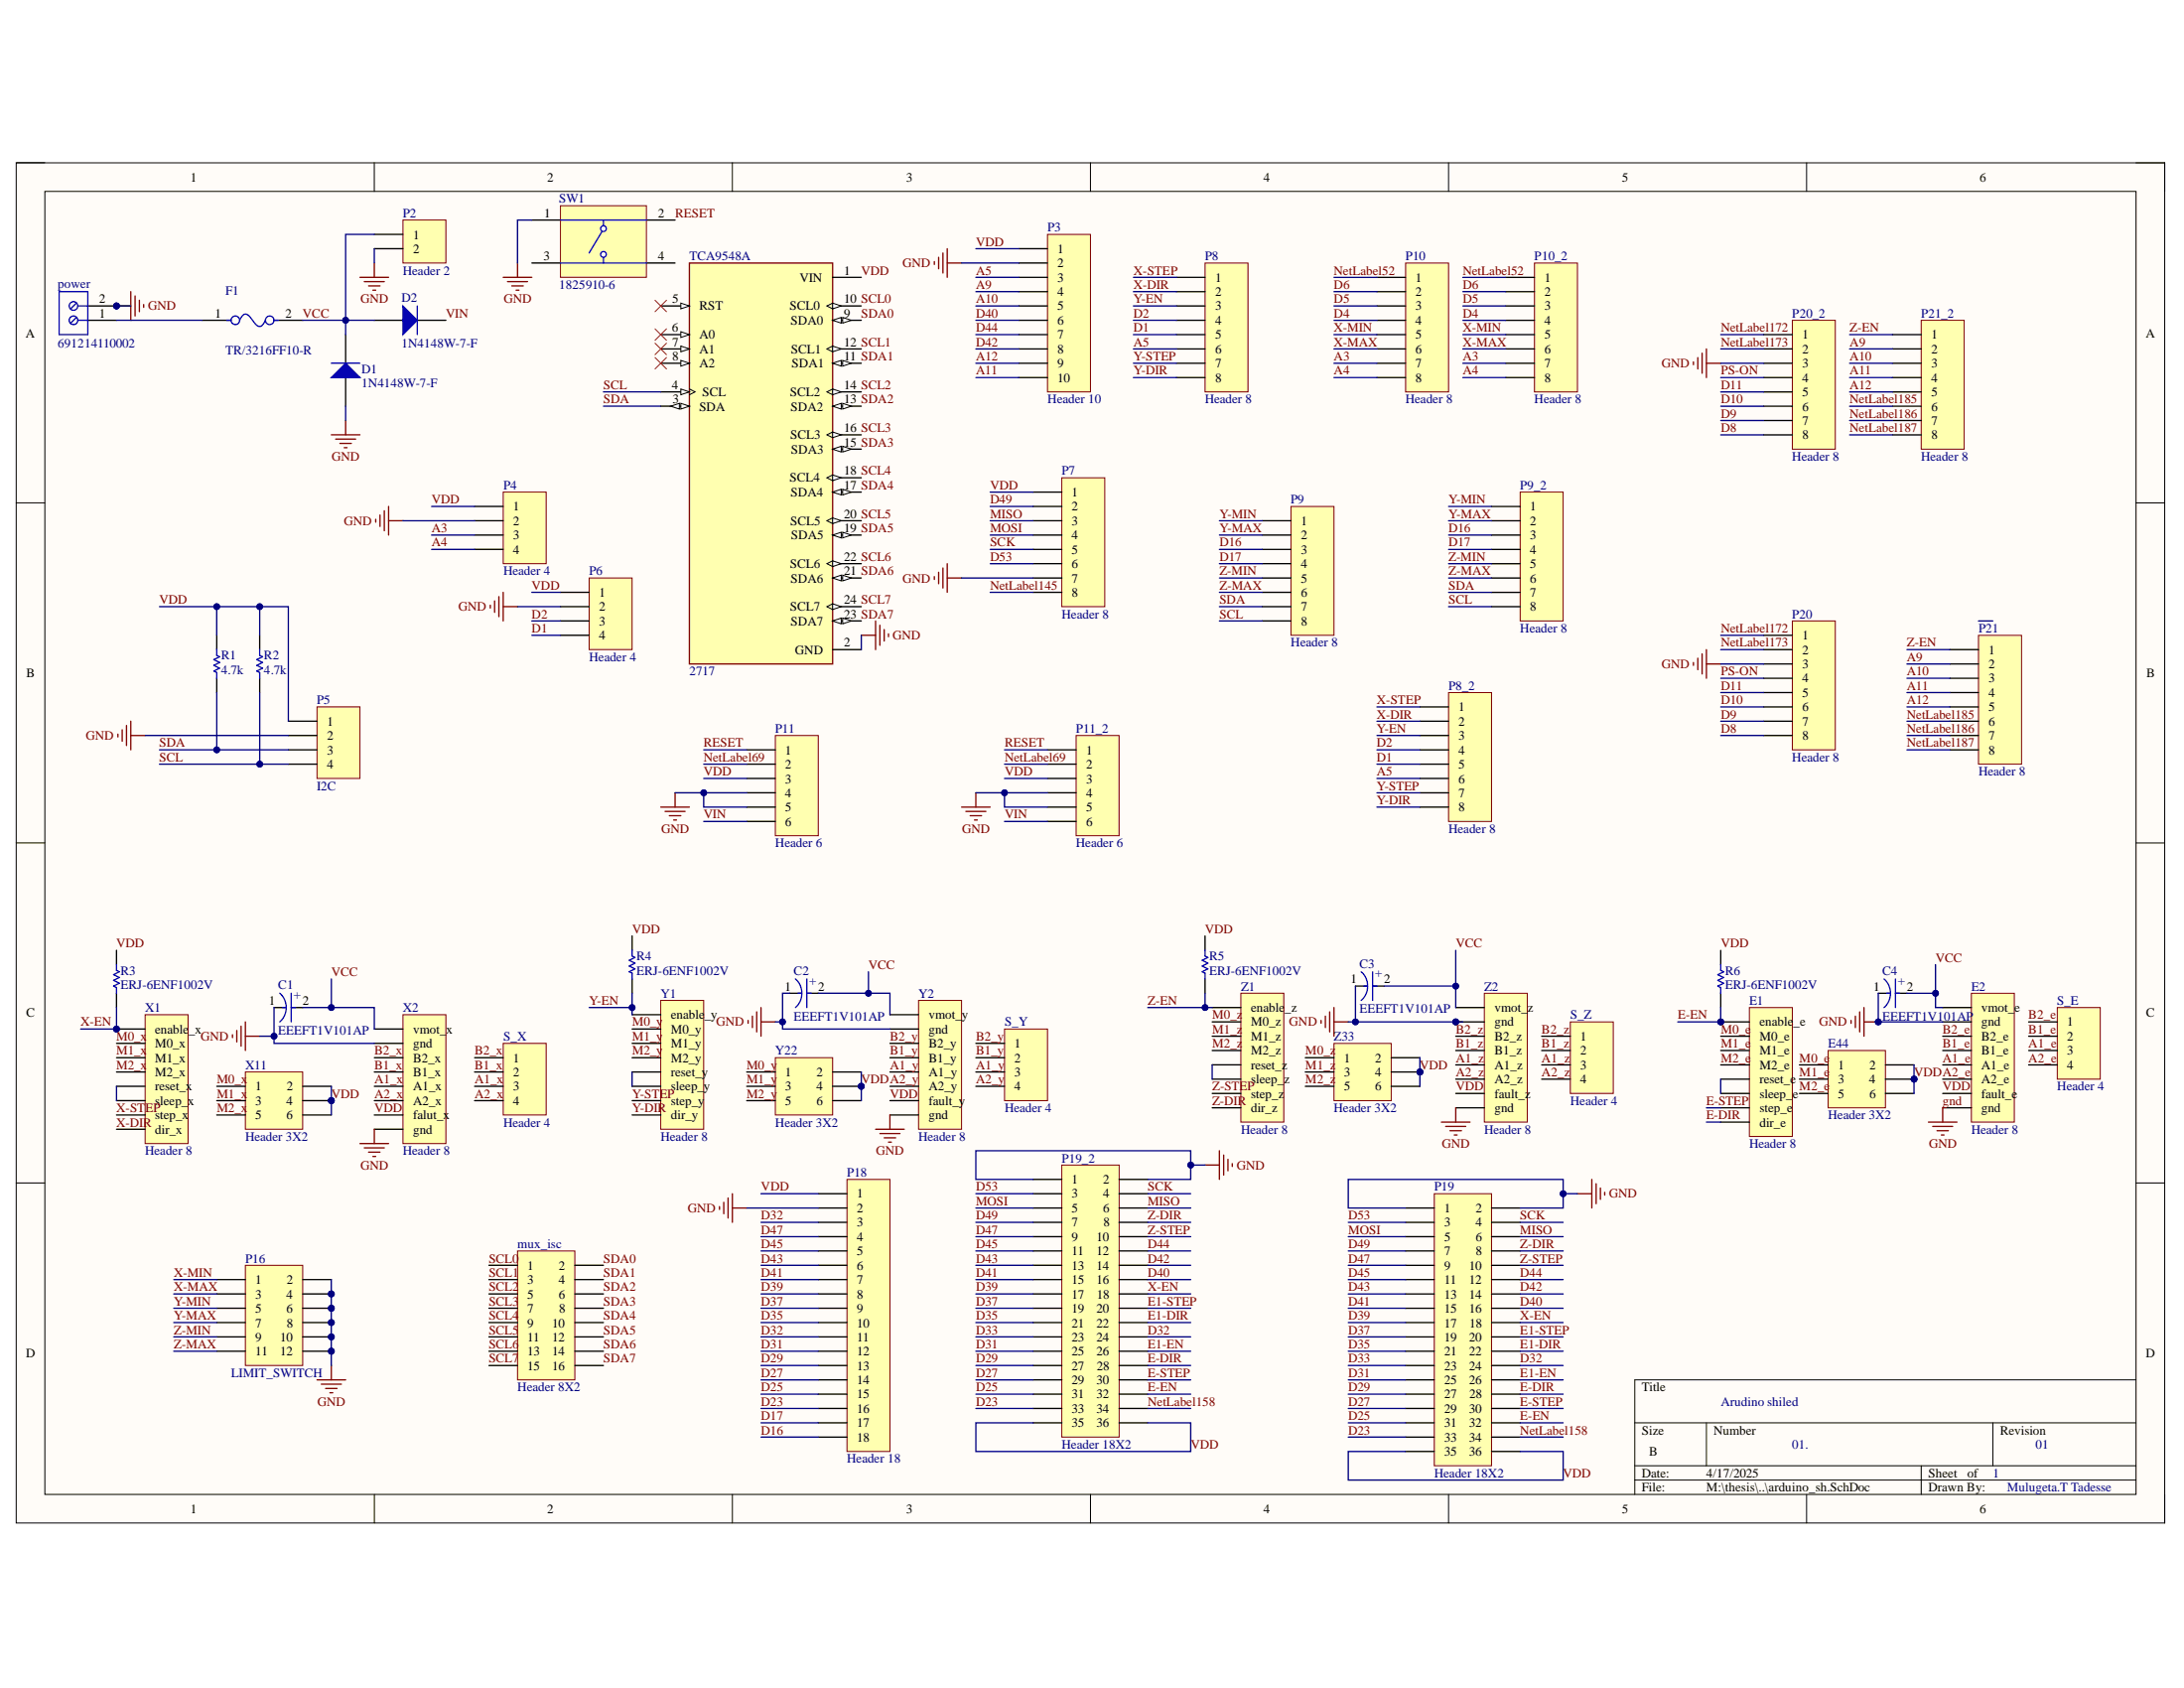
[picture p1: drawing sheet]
# Altium project arduino_sh.PrjPcb
1 sheet, 55 parts. Net scope: global (net labels, ports and power ports of the same name join across sheets).
Board file: arduino_sh.PcbDoc

## Sheet arduino_sh.SchDoc: Arudino shiled
size B; DrawnBy: Mulugeta.T Tadesse; DocumentNumber: 01; Revision: 01; SheetNumber: 1; SheetTotal: 1; SPICEModelCacheCCLHVTLP: <root> / <DocumentId>CCLHVTLP</DocumentId> / </root>

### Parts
C1  EEEFT1V101AP  [FP-FTD-MFG]
C2  EEEFT1V101AP  [FP-FTD-MFG]
C3  EEEFT1V101AP  [FP-FTD-MFG]
C4  EEEFT1V101AP  [FP-FTD-MFG]
D1  1N4148W-7-F  [DIOD-SOD123-2_V]
D2  1N4148W-7-F  [DIOD-SOD123-2_V]
E1  Header 8  [HDR1X8]
E2  Header 8  [HDR1X8]
E44  Header 3X2  [HDR2X3]
F1  TR/3216FF10-R  [FP-3216FF-MFG]
mux_isc  Header 8X2  [HDR2X8]
P2  Header 2  [HDR1X2]
P3  Header 10  [HDR1X10]
P4  Header 4  [HDR1X4]
P5  I2C  [HDR1X4]
P6  Header 4  [HDR1X4]
P7  Header 8  [HDR1X8]
P8  Header 8  [HDR1X8]
P8_2  Header 8  [HDR1X8]
P9  Header 8  [HDR1X8]
P9_2  Header 8  [HDR1X8]
P10  Header 8  [HDR1X8]
P10_2  Header 8  [HDR1X8]
P11  Header 6  [HDR1X6]
P11_2  Header 6  [HDR1X6]
P16  LIMIT_SWITCH  [HDR2X6]
P18  Header 18  [HDR1X18]
P19  Header 18X2  [HDR2X18]
P19_2  Header 18X2  [HDR2X18]
P20  Header 8  [HDR1X8]
P20_2  Header 8  [HDR1X8]
P21  Header 8  [HDR1X8]
P21_2  Header 8  [HDR1X8]
power  691214110002  [691214110002]
R1  4.7k  [RESC2013X70X40ML20T20]
R2  4.7k  [RESC2013X70X40ML20T20]
R3  ERJ-6ENF1002V  [RESC2013X70X40ML20T20]
R4  ERJ-6ENF1002V  [RESC2013X70X40ML20T20]
R5  ERJ-6ENF1002V  [RESC2013X70X40ML20T20]
R6  ERJ-6ENF1002V  [RESC2013X70X40ML20T20]
S_E  Header 4  [HDR1X4]
S_X  Header 4  [HDR1X4]
S_Y  Header 4  [HDR1X4]
S_Z  Header 4  [HDR1X4]
SW1  1825910-6  [TECO-1825910-6_V]
TCA9548A  2717  [MODULE_2717]
X1  Header 8  [HDR1X8]
X2  Header 8  [HDR1X8]
X11  Header 3X2  [HDR2X3]
Y1  Header 8  [HDR1X8]
Y2  Header 8  [HDR1X8]
Y22  Header 3X2  [HDR2X3]
Z1  Header 8  [HDR1X8]
Z2  Header 8  [HDR1X8]
Z33  Header 3X2  [HDR2X3]

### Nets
gnd: C1.1(C) C2.1(C) C3.1(C) C4.1(C) D1.1(A) E2.2(gnd) E2.8(gnd) P2.2 P3.2 P4.2 P5.2 P6.2 P7.7 P11.4 P11.5 P11_2.4 P11_2.5 P16.2 P16.4 P16.6 P16.8 P16.10 P16.12 P18.2 P19.1 P19.2 P19_2.1 P19_2.2 P20.3 P20_2.3 power.2 SW1.1 TCA9548A.2(GND) X2.2(gnd) X2.8(gnd) Y2.2(gnd) Y2.8(gnd) Z2.2(gnd) Z2.8(gnd)
A1_e: E2.5(A1_e) S_E.3
A1_x: S_X.3 X2.5(A1_x)
A1_y: S_Y.3 Y2.5(A1_y)
A1_z: S_Z.3 Z2.5(A1_z)
A2_e: E2.6(A2_e) S_E.4
A2_x: S_X.4 X2.6(A2_x)
A2_y: S_Y.4 Y2.6(A2_y)
A2_z: S_Z.4 Z2.6(A2_z)
A3: P4.3 P10.7 P10_2.7
A4: P4.4 P10.8 P10_2.8
A5: P3.3 P8.6 P8_2.6
A9: P3.4 P21.2 P21_2.2
A10: P3.5 P21.3 P21_2.3
A11: P3.10 P21.4 P21_2.4
A12: P3.9 P21.5 P21_2.5
B1_e: E2.4(B1_e) S_E.2
B1_x: S_X.2 X2.4(B1_x)
B1_y: S_Y.2 Y2.4(B1_y)
B1_z: S_Z.2 Z2.4(B1_z)
B2_e: E2.3(B2_e) S_E.1
B2_x: S_X.1 X2.3(B2_x)
B2_y: S_Y.1 Y2.3(B2_y)
B2_z: S_Z.1 Z2.3(B2_z)
D1: P6.4 P8.5 P8_2.5
D2: P6.3 P8.4 P8_2.4
D4: P10.4 P10_2.4
D5: P10.3 P10_2.3
D6: P10.2 P10_2.2
D8: P20.8 P20_2.8
D9: P20.7 P20_2.7
D10: P20.6 P20_2.6
D11: P20.5 P20_2.5
D16: P9.3 P9_2.3 P18.18
D17: P9.4 P9_2.4 P18.17
D23: P18.16 P19.33 P19_2.33
D25: P18.15 P19.31 P19_2.31
D27: P18.14 P19.29 P19_2.29
D29: P18.13 P19.27 P19_2.27
D31: P18.12 P19.25 P19_2.25
D32: P18.3 P18.11 P19.24 P19_2.24
D33: P19.23 P19_2.23
D35: P18.10 P19.21 P19_2.21
D37: P18.9 P19.19 P19_2.19
D39: P18.8 P19.17 P19_2.17
D40: P3.6 P19.16 P19_2.16
D41: P18.7 P19.15 P19_2.15
D42: P3.8 P19.14 P19_2.14
D43: P18.6 P19.13 P19_2.13
D44: P3.7 P19.12 P19_2.12
D45: P18.5 P19.11 P19_2.11
D47: P18.4 P19.9 P19_2.9
D49: P7.2 P19.7 P19_2.7
D53: P7.6 P19.3 P19_2.3
E1-DIR: P19.22 P19_2.22
E1-EN: P19.26 P19_2.26
E1-STEP: P19.20 P19_2.20
E-DIR: E1.8(dir_e) P19.28 P19_2.28
E-EN: E1.1(enable_e) P19.32 P19_2.32 R6.2
E-STEP: E1.7(step_e) P19.30 P19_2.30
M0_e: E1.2(M0_e) E44.1
M0_x: X1.2(M0_x) X11.1
M0_y: Y1.2(M0_y) Y22.1
M0_z: Z1.2(M0_z) Z33.1
M1_e: E1.3(M1_e) E44.3
M1_x: X1.3(M1_x) X11.3
M1_y: Y1.3(M1_y) Y22.3
M1_z: Z1.3(M1_z) Z33.3
M2_e: E1.4(M2_e) E44.5
M2_x: X1.4(M2_x) X11.5
M2_y: Y1.4(M2_y) Y22.5
M2_z: Z1.4(M2_z) Z33.5
MISO: P7.3 P19.6 P19_2.6
MOSI: P7.4 P19.5 P19_2.5
NetLabel52: P10.1 P10_2.1
NetLabel69: P11.2 P11_2.2
NetLabel145: P7.8
NetLabel158: P19.34 P19_2.34
NetLabel172: P20.1 P20_2.1
NetLabel173: P20.2 P20_2.2
NetLabel185: P21.6 P21_2.6
NetLabel186: P21.7 P21_2.7
NetLabel187: P21.8 P21_2.8
PS-ON: P20.4 P20_2.4
RESET: P11.1 P11_2.1 SW1.2
SCK: P7.5 P19.4 P19_2.4
SCL: P5.4 P9.8 P9_2.8 R2.2 TCA9548A.4(SCL)
SCL0: mux_isc.1 TCA9548A.10(SCL0)
SCL1: mux_isc.3 TCA9548A.12(SCL1)
SCL2: mux_isc.5 TCA9548A.14(SCL2)
SCL3: mux_isc.7 TCA9548A.16(SCL3)
SCL4: mux_isc.9 TCA9548A.18(SCL4)
SCL5: mux_isc.11 TCA9548A.20(SCL5)
SCL6: mux_isc.13 TCA9548A.22(SCL6)
SCL7: mux_isc.15 TCA9548A.24(SCL7)
SDA: P5.3 P9.7 P9_2.7 R1.2 TCA9548A.3(SDA)
SDA0: mux_isc.2 TCA9548A.9(SDA0)
SDA1: mux_isc.4 TCA9548A.11(SDA1)
SDA2: mux_isc.6 TCA9548A.13(SDA2)
SDA3: mux_isc.8 TCA9548A.15(SDA3)
SDA4: mux_isc.10 TCA9548A.17(SDA4)
SDA5: mux_isc.12 TCA9548A.19(SDA5)
SDA6: mux_isc.14 TCA9548A.21(SDA6)
SDA7: mux_isc.16 TCA9548A.23(SDA7)
VCC: C1.2(A) C2.2(A) C3.2(A) C4.2(A) D1.2(K) D2.1(A) E2.1(vmot_e) F1.2 P2.1 X2.1(vmot_x) Y2.1(vmot_y) Z2.1(vmot_z)
VDD: E2.7(fault_e) E44.2 E44.4 E44.6 P3.1 P4.1 P5.1 P6.1 P7.1 P11.3 P11_2.3 P18.1 P19.35 P19.36 P19_2.35 P19_2.36 R1.1 R2.1 R3.1 R4.1 R5.1 R6.1 TCA9548A.1(VIN) X2.7(falut_x) X11.2 X11.4 X11.6 Y2.7(fault_y) Y22.2 Y22.4 Y22.6 Z2.7(fault_z) Z33.2 Z33.4 Z33.6
VIN: D2.2(K) P11.6 P11_2.6
X-DIR: P8.2 P8_2.2 X1.8(dir_x)
X-EN: P19.18 P19_2.18 R3.2 X1.1(enable_x)
X-MAX: P10.6 P10_2.6 P16.3
X-MIN: P10.5 P10_2.5 P16.1
X-STEP: P8.1 P8_2.1 X1.7(step_x)
Y-DIR: P8.8 P8_2.8 Y1.8(dir_y)
Y-EN: P8.3 P8_2.3 R4.2 Y1.1(enable_y)
Y-MAX: P9.2 P9_2.2 P16.7
Y-MIN: P9.1 P9_2.1 P16.5
Y-STEP: P8.7 P8_2.7 Y1.7(step_y)
Z-DIR: P19.8 P19_2.8 Z1.8(dir_z)
Z-EN: P21.1 P21_2.1 R5.2 Z1.1(enable_z)
Z-MAX: P9.6 P9_2.6 P16.11
Z-MIN: P9.5 P9_2.5 P16.9
Z-STEP: P19.10 P19_2.10 Z1.7(step_z)
NetE1_5: E1.5(reset_e) E1.6(sleep_e)
NetF1_1: F1.1 power.1
NetX1_5: X1.5(reset_x) X1.6(sleep_x)
NetY1_5: Y1.5(reset_y) Y1.6(sleep_y)
NetZ1_5: Z1.5(reset_z) Z1.6(sleep_z)

Not connected (* = marked no-connect by the designer): SW1 3 4; TCA9548A 5(RST)* 6(A0)* 7(A1)* 8(A2)*
